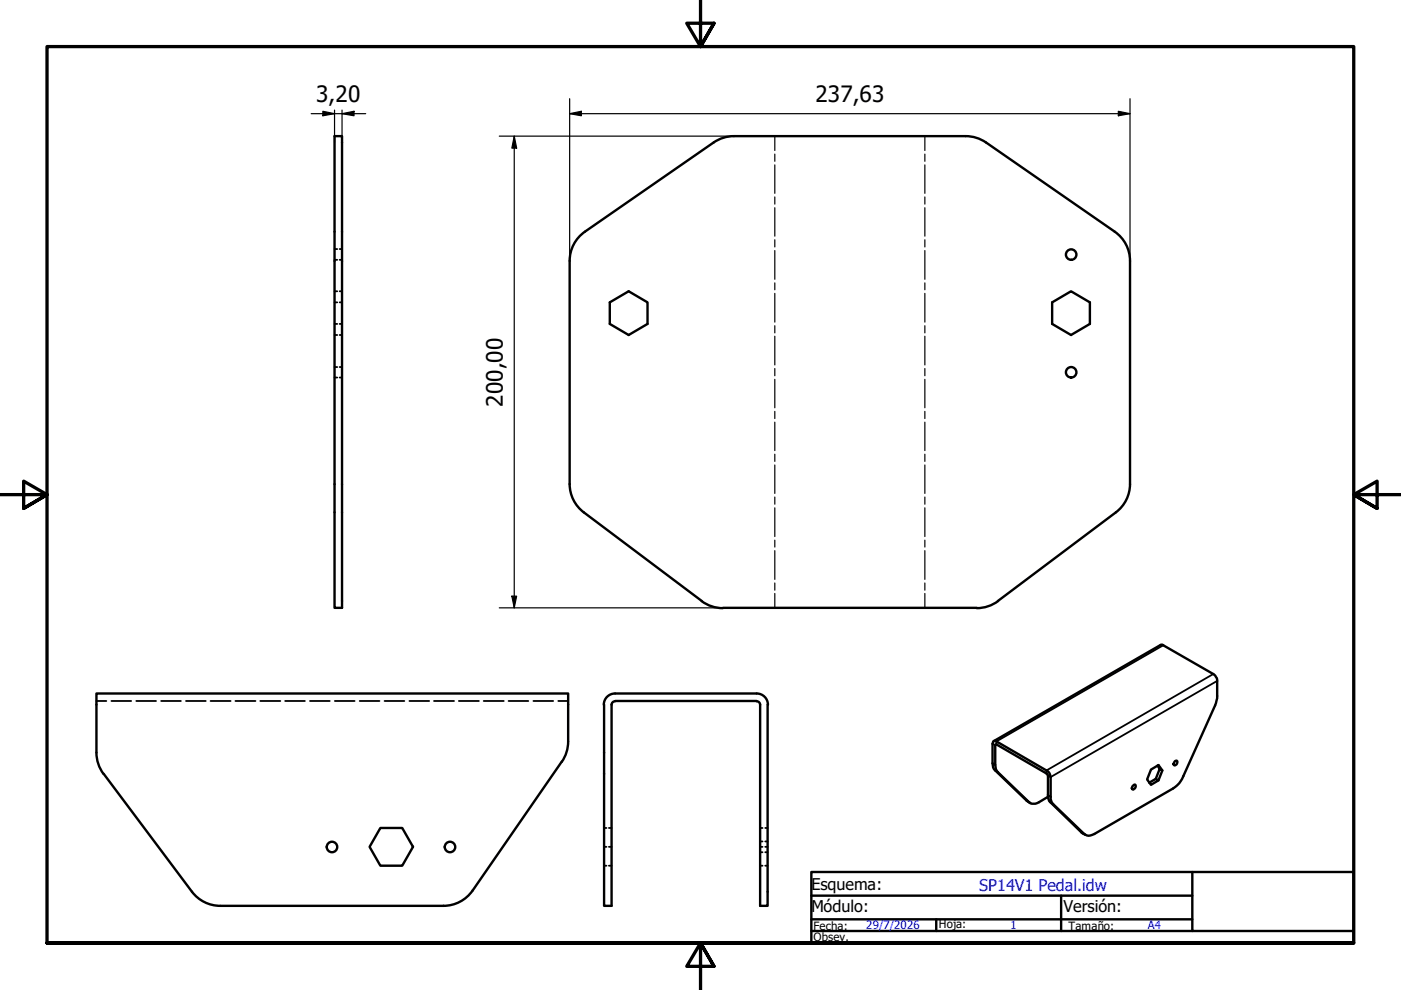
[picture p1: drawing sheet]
<svg xmlns="http://www.w3.org/2000/svg" width="297mm" height="210mm" viewBox="0 0 297 210" stroke-linecap="round" stroke-linejoin="round" font-family="sans-serif">
<!-- layer: Oculto (ISO) -->
<g fill="none" stroke="#000" stroke-width=".38">
<path d="M70.9 55.1h.6M70.9 52.8h.6M72 55.1h.5M72 52.8h.5M70.9 71h.6M70.9 68.7h.6M70.9 64.1h.6M70.9 61.8h.6M70.9 77.8h.6M72 71h.5M72 68.7h.5M72 64.1h.5"/>
<path d="M72 61.8h.5M72 77.8h.5M70.9 80h.6M72 80h.5M20.4 148.6h2.1M23.6 148.6h4.2M28.9 148.6h4.2M34.2 148.6h4.2M39.4 148.6h4.2M44.6 148.6h4.3M49.9 148.6h4.3M55.2 148.6h4.2"/>
<path d="M60.5 148.6h4.1M65.7 148.6h4.2M71 148.6h4.2M76.3 148.6h4.2M81.5 148.6h4.2M86.8 148.6h4.2M92 148.6h4.3M97.3 148.6h4.2M102.6 148.6h4.2M107.8 148.6h4.2M113.1 148.6h4.2M118.4 148.6h2.1"/>
<path d="M128.1 175.5h.5M128.1 179.5h.5M129.1 175.5h.6M129.1 179.5h.6M161.2 175.5h.5M161.2 179.5h.5M161.2 178.4h.5M162.2 175.5h.6M162.2 179.5h.6M162.2 178.4h.6M128.1 183.6h.5M129.1 183.6h.6"/>
<path d="M161.2 183.6h.5M161.2 180.7h.5M162.2 183.6h.6M162.2 180.7h.6"/>
</g>
<!-- layer: Visible (ISO) -->
<g fill="none" stroke="#000" stroke-width=".51">
<path d="M70.9 28.9h1.6v100h-1.6zM204.7 28.9h-49.1l-1.9 .2-1.2 .5-1.2 .6-27.3 18.9a7.5 7.5 0 0 0-3.2 6.2v47.4M204.8 28.9l1.9 .2 1.2 .5 1.1 .6 27.3 18.9a7.5 7.5 0 0 1 3.3 6.2v47.4M129.3 64.1l4-2.3 4 2.3v4.6l-4 2.3-4-2.3zM223.1 64.1l4-2.3 4 2.3v4.6l-4 2.3-4-2.3zM120.8 102.6a7.5 7.5 0 0 0 3 6M123.8 108.6l25 18.8M236.6 108.6l-25 18.8-1.2 .8-1.2 .5-2.1 .2M239.6 102.6a7.5 7.5 0 0 1-3 6M148.7 127.4l1.9 1 1.3 .4 1.4 .1M153.3 128.9h53.8M20.4 159.5v-12.5h100.1l-.1 10.9-.4 1.9-.9 1.7"/>
<path d="M20.4 159.6l.3 2 .5 1.3 .8 1.2M128.1 149.4v42.7h1.6v-42.7M130.4 148.7a.73 .73 0 0 0-.7 .7M130.4 147a2.38 2.38 0 0 0-2.4 2.4M130.4 147h30M130.4 148.6h30M160.4 148.7a.73 .73 0 0 1 .8 .7M160.4 147a2.38 2.38 0 0 1 2.4 2.4M161.2 149.4v42.7h1.6v-42.7M210.7 157.1l35.6-20.4 11.2 6.4 .6 1v4l-.3 1-7.2 16-.6 1-1.3 1.1-17.1 9.8a1.47 1.47 0 0 1-1.7-.2l-6.6-6.3a2.07 2.07 0 0 1-.5-1.6v-4.1l-.5-1.1-11-6.5a.51 .51 0 0 0-.6-.1 .51 .51 0 0 0-.3 .6v4.1a1.8 1.8 0 0 0 .6 1.6l6.6 6.3 .8 .6M22 164.1l18.7 24.9a7.5 7.5 0 0 0 6 3.1M80.6 175.5h4.7l2.3 4-2.3 4.1h-4.7l-2.2-4.1z"/>
<path d="M119.1 161.5l-18.9 27.3a7.5 7.5 0 0 1-6.2 3.3h-47.3M222.2 168.9l-2.7 1.5a1.41 1.41 0 0 1-1.3-.3l-6.7-6.4a2.07 2.07 0 0 1-.5-1.5v-4.3l.3-.1 10.7 6.3 .2 .3v4.2a2.07 2.07 0 0 0 .5 1.5l6.6 6.4 .8 .5M240.4 166.4l.2-.1a.57 .57 0 0 1 .1 .7 .57 .57 0 0 1-.7 .3l.1-.6zM245.4 162.3l.5 .7-.9 2.1-1.4 .9M245.9 163l.5 .4-.8-1.2-1.6 1-.8 2.1 .8 1.1 1.6-.9-.6-.4M246.4 163.4l-.8 2.1M249.1 161.4l.3-.1a.53 .53 0 0 1 .1 .7 .53 .53 0 0 1-.6 .2z"/>
<circle cx="227.1" cy="54" r="1.11"/>
<circle cx="227.1" cy="78.9" r="1.11"/>
<circle cx="70.4" cy="179.6" r="1.11"/>
<circle cx="95.4" cy="179.6" r="1.11"/>
</g>
<!-- layer: Visible fina (ISO) -->
<path d="M246.6 136.8l-35.3 20.4v.6l-.3 .2-.6-.3M257.2 142.9l-35.3 20.5v.6M258.1 144.4l-35.3 20.4-.6-.4M210.4 161.8l.6 .4M211 163.4l.5 .3M217.6 169.7l.6 .4M222.2 168.6l.6 .3M222.7 170.1l.6 .4M229.3 176.5l.6 .3" fill="none" stroke="#000" stroke-width=".38"/>
<!-- layer: Eje de pliegue (ISO) -->
<g fill="none" stroke="#000" stroke-width=".25">
<path d="M164.3 28.9v3M164.3 32.7v1.5M164.3 35v6M196.1 28.9v3M196.1 32.7v1.5M196.1 35v6M164.3 41.8v1.5M164.3 44v6.1M164.3 50.8v1.6M164.3 53.1v6.1M164.3 60v1.4M196.1 41.8v1.5"/>
<path d="M196.1 44v6.1M196.1 50.8v1.6M196.1 53.1v6.1M196.1 60v1.4M164.3 62.2v6.1M164.3 69.1v1.5M164.3 71.3v6.1M164.3 78.1v1.6M196.1 62.2v6.1M196.1 69.1v1.5M196.1 71.3v6.1M196.1 78.1v1.6"/>
<path d="M164.3 80.4v6.1M164.3 87.2v1.5M164.3 89.5v6M164.3 96.3v1.5M164.3 98.6v6M196.1 80.4v6.1M196.1 87.2v1.5M196.1 89.5v6M196.1 96.3v1.5M196.1 98.6v6M164.3 105.4v1.5M164.3 107.7v6.1"/>
<path d="M164.3 114.5v1.5M164.3 116.7v6.1M196.1 105.4v1.5M196.1 107.7v6.1M196.1 114.5v1.5M196.1 116.7v6.1M164.3 123.6v1.5M164.3 125.8v3.1M196.1 123.6v1.5M196.1 125.8v3.1"/>
</g>
<!-- layer: Borde (ISO) -->
<path d="M148.5 -.1v10l-2.9-5h5.8l-2.9 5 2.9-5M0 104.9h10l-5-2.9v5.8l5-2.9-5 2.9M297 104.9h-10l5-2.9v5.8l-5-2.9 5 2.9M10 199.9v-190h277v190h-277h277M151.4 204.9l-2.9-5 2.9 5h-5.8l2.9-5v10" fill="none" stroke="#000" stroke-width=".7"/>
<path d="M172 184.9h115v15h-115zM172 197.4h80.8M172 194.9h80.8M172 189.9h80.8M198.5 194.9v2.5M225 189.9v7.5M252.8 184.9v12.5h34.2" fill="none" stroke="#000" stroke-width=".51"/>
<!-- layer: Cota (ISO) -->
<g fill="none" stroke="#000" stroke-width=".25">
<path d="M66 24.1h11.5M68.5 23.6l2.4 .5-2.4 .4zM70.9 23.3v6.9M72.5 24.1l2.6-.5v.9zM72.5 23.3v6.9M105.9 28.9h49.7M109 28.9l.5 2.5h-1zM109 28.9v100M120.8 24.1l2.5-.5v.9zM120.8 24.1h118.8M120.8 20.9v34.4M237.1 23.6l2.5 .5-2.5 .4z"/>
<path d="M239.6 20.9v34.4M105.9 128.9h47.4M108.5 126.4h1l-.5 2.5z"/>
</g>
<g fill="#000">
<path d="M68.5 23.6l2.4 .5-2.4 .4z" fill-rule="evenodd"/>
<path d="M72.5 24.1l2.6-.5v.9z" fill-rule="evenodd"/>
<path d="M109 28.9l.5 2.5h-1z" fill-rule="evenodd"/>
<path d="M120.8 24.1l2.5-.5v.9z" fill-rule="evenodd"/>
<path d="M237.1 23.6l2.5 .5-2.5 .4z" fill-rule="evenodd"/>
<path d="M108.5 126.4h1l-.5 2.5z" fill-rule="evenodd"/>
</g>
<g font-size="4.8">
<text x="67.1" y="21.7">3,20</text>
<text x="172.9" y="21.7">237,63</text>
<text x="106.6" y="86.2" transform="rotate(-90 106.6 86.2)">200,00</text>
</g>
<g font-size="3.4">
<text x="172" y="188.7">Esquema:</text>
<text x="172" y="193.5">Módulo:</text>
<text x="225.5" y="193.5">Versión:</text>
</g>
<text font-size="3.4" fill="#00f" x="207.6" y="188.8">SP14V1 Pedal.idw</text>
<g font-size="2.4">
<text x="172.5" y="197.2">Fecha:</text>
<text x="199.1" y="196.8">Hoja:</text>
<text x="226.6" y="197.1">Tamaño:</text>
<text x="172.5" y="199.6">Obsev.</text>
</g>
<g font-size="2.4" fill="#00f">
<text x="183.6" y="197">29/7/2026</text>
<text x="214.2" y="196.9">1</text>
<text x="243.4" y="197">A4</text>
</g>
</svg>
